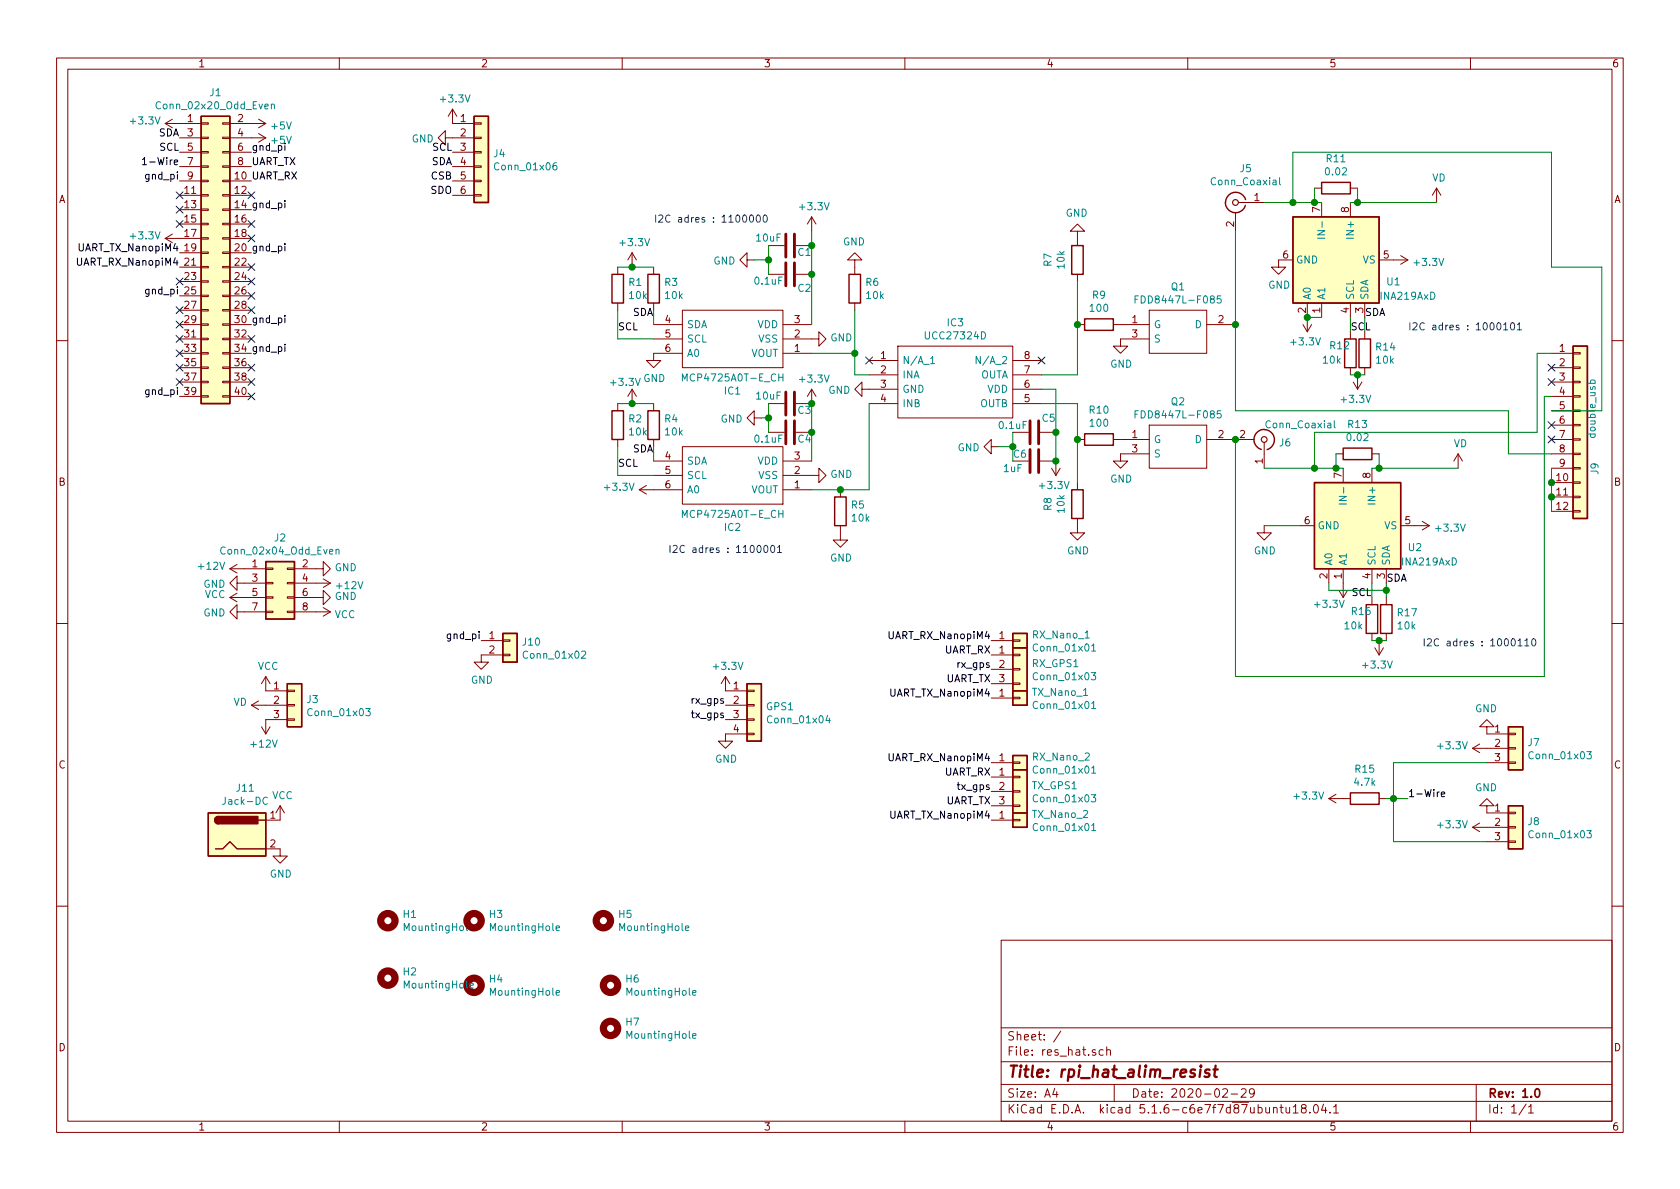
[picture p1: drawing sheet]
EESchema Schematic File Version 4
EELAYER 30 0
EELAYER END
$Descr A4 11693 8268
encoding utf-8
Sheet 1 1
Title "rpi_hat_alim_resist"
Date "2020-02-29"
Rev "1.0"
Comp ""
Comment1 ""
Comment2 ""
Comment3 ""
Comment4 ""
$EndDescr
$Comp
L Connector_Generic:Conn_01x06 J4
U 1 1
P 3350 1050
F 0 "J4" H 3430 1042 50  0000 L CNN
F 1 "Conn_01x06" H 3430 951 50  0000 L CNN
F 2 "Connector_PinHeader_2.54mm:PinHeader_1x06_P2.54mm_Vertical" H 3350 1050 50  0001 C CNN
F 3 "~" H 3350 1050 50  0001 C CNN
	1    3350 1050
	1    0    0    -1  
$EndComp
$Comp
L MCP4725A0T-E_CH:MCP4725A0T-E_CH IC1
U 1 1
P 5650 2450
F 0 "IC1" H 6200 2715 50  0000 C CNN
F 1 "MCP4725A0T-E_CH" H 6200 2624 50  0000 C CNN
F 2 "mcp4725:SOT95P270X145-6N" H 6600 2550 50  0001 L CNN
F 3 "https://componentsearchengine.com/Datasheets/1/MCP4725A0T-E_CH.pdf" H 6600 2450 50  0001 L CNN
F 4 "D/A Converter 12-Bit EEPROM I2C SOT23-6" H 6600 2350 50  0001 L CNN "Description"
F 5 "1.45" H 6600 2250 50  0001 L CNN "Height"
F 6 "579-MCP4725A0TECH" H 6600 2150 50  0001 L CNN "Mouser Part Number"
F 7 "https://www.mouser.com/Search/Refine.aspx?Keyword=579-MCP4725A0TECH" H 6600 2050 50  0001 L CNN "Mouser Price/Stock"
F 8 "Microchip" H 6600 1950 50  0001 L CNN "Manufacturer_Name"
F 9 "MCP4725A0T-E/CH" H 6600 1850 50  0001 L CNN "Manufacturer_Part_Number"
	1    5650 2450
	-1   0    0    1   
$EndComp
$Comp
L MCP4725A0T-E_CH:MCP4725A0T-E_CH IC2
U 1 1
P 5650 3400
F 0 "IC2" H 6200 3665 50  0000 C CNN
F 1 "MCP4725A0T-E_CH" H 6200 3574 50  0000 C CNN
F 2 "mcp4725:SOT95P270X145-6N" H 6600 3500 50  0001 L CNN
F 3 "https://componentsearchengine.com/Datasheets/1/MCP4725A0T-E_CH.pdf" H 6600 3400 50  0001 L CNN
F 4 "D/A Converter 12-Bit EEPROM I2C SOT23-6" H 6600 3300 50  0001 L CNN "Description"
F 5 "1.45" H 6600 3200 50  0001 L CNN "Height"
F 6 "579-MCP4725A0TECH" H 6600 3100 50  0001 L CNN "Mouser Part Number"
F 7 "https://www.mouser.com/Search/Refine.aspx?Keyword=579-MCP4725A0TECH" H 6600 3000 50  0001 L CNN "Mouser Price/Stock"
F 8 "Microchip" H 6600 2900 50  0001 L CNN "Manufacturer_Name"
F 9 "MCP4725A0T-E/CH" H 6600 2800 50  0001 L CNN "Manufacturer_Part_Number"
	1    5650 3400
	-1   0    0    1   
$EndComp
$Comp
L UCC27324D:UCC27324D IC3
U 1 1
P 6050 2500
F 0 "IC3" H 6650 2765 50  0000 C CNN
F 1 "UCC27324D" H 6650 2674 50  0000 C CNN
F 2 "UCC27324D:SOIC127P600X175-8N" H 7100 2600 50  0001 L CNN
F 3 "http://www.ti.com/lit/gpn/ucc27324" H 7100 2500 50  0001 L CNN
F 4 "Texas Instruments UCC27324D, Dual MOSFET Power Driver 4.5A, 4.5  15 V, Non-Inverting, 8-Pin SOIC" H 7100 2400 50  0001 L CNN "Description"
F 5 "1.75" H 7100 2300 50  0001 L CNN "Height"
F 6 "595-UCC27324D" H 7100 2200 50  0001 L CNN "Mouser Part Number"
F 7 "https://www.mouser.com/Search/Refine.aspx?Keyword=595-UCC27324D" H 7100 2100 50  0001 L CNN "Mouser Price/Stock"
F 8 "Texas Instruments" H 7100 2000 50  0001 L CNN "Manufacturer_Name"
F 9 "UCC27324D" H 7100 1900 50  0001 L CNN "Manufacturer_Part_Number"
	1    6050 2500
	1    0    0    -1  
$EndComp
$Comp
L FDD8447L-F085:FDD8447L-F085 Q1
U 1 1
P 7800 2250
F 0 "Q1" H 8200 2515 50  0000 C CNN
F 1 "FDD8447L-F085" H 8200 2424 50  0000 C CNN
F 2 "FDD8447L:FDD8447LF085" H 8450 2350 50  0001 L CNN
F 3 "https://componentsearchengine.com/Datasheets/1/FDD8447L-F085.pdf" H 8450 2250 50  0001 L CNN
F 4 "MOSFET 40V 50A N-Channel PowerTrench" H 8450 2150 50  0001 L CNN "Description"
F 5 "2.39" H 8450 2050 50  0001 L CNN "Height"
F 6 "512-FDD8447L_F085" H 8450 1950 50  0001 L CNN "Mouser Part Number"
F 7 "https://www.mouser.com/Search/Refine.aspx?Keyword=512-FDD8447L_F085" H 8450 1850 50  0001 L CNN "Mouser Price/Stock"
F 8 "ON Semiconductor" H 8450 1750 50  0001 L CNN "Manufacturer_Name"
F 9 "FDD8447L-F085" H 8450 1650 50  0001 L CNN "Manufacturer_Part_Number"
	1    7800 2250
	1    0    0    -1  
$EndComp
$Comp
L FDD8447L-F085:FDD8447L-F085 Q2
U 1 1
P 7800 3050
F 0 "Q2" H 8200 3315 50  0000 C CNN
F 1 "FDD8447L-F085" H 8200 3224 50  0000 C CNN
F 2 "FDD8447L:FDD8447LF085" H 8450 3150 50  0001 L CNN
F 3 "https://componentsearchengine.com/Datasheets/1/FDD8447L-F085.pdf" H 8450 3050 50  0001 L CNN
F 4 "MOSFET 40V 50A N-Channel PowerTrench" H 8450 2950 50  0001 L CNN "Description"
F 5 "2.39" H 8450 2850 50  0001 L CNN "Height"
F 6 "512-FDD8447L_F085" H 8450 2750 50  0001 L CNN "Mouser Part Number"
F 7 "https://www.mouser.com/Search/Refine.aspx?Keyword=512-FDD8447L_F085" H 8450 2650 50  0001 L CNN "Mouser Price/Stock"
F 8 "ON Semiconductor" H 8450 2550 50  0001 L CNN "Manufacturer_Name"
F 9 "FDD8447L-F085" H 8450 2450 50  0001 L CNN "Manufacturer_Part_Number"
	1    7800 3050
	1    0    0    -1  
$EndComp
$Comp
L Connector:Conn_Coaxial J5
U 1 1
P 8600 1400
F 0 "J5" H 8528 1638 50  0000 C CNN
F 1 "Conn_Coaxial" H 8528 1547 50  0000 C CNN
F 2 "rca:KLPX0848A2O" H 8600 1400 50  0001 C CNN
F 3 " ~" H 8600 1400 50  0001 C CNN
	1    8600 1400
	-1   0    0    -1  
$EndComp
$Comp
L Connector:Conn_Coaxial J6
U 1 1
P 8800 3050
F 0 "J6" V 8774 3150 50  0000 L CNN
F 1 "Conn_Coaxial" V 8900 3050 50  0000 L CNN
F 2 "rca:KLPX0848A2O" H 8800 3050 50  0001 C CNN
F 3 " ~" H 8800 3050 50  0001 C CNN
	1    8800 3050
	0    1    -1   0   
$EndComp
$Comp
L power:+3.3V #PWR0101
U 1 1
P 1250 850
F 0 "#PWR0101" H 1250 700 50  0001 C CNN
F 1 "+3.3V" V 1265 978 50  0000 L CNN
F 2 "" H 1250 850 50  0001 C CNN
F 3 "" H 1250 850 50  0001 C CNN
	1    1250 850 
	0    -1   -1   0   
$EndComp
$Comp
L power:+5V #PWR0102
U 1 1
P 1750 850
F 0 "#PWR0102" H 1750 700 50  0001 C CNN
F 1 "+5V" V 1765 978 50  0000 L CNN
F 2 "" H 1750 850 50  0001 C CNN
F 3 "" H 1750 850 50  0001 C CNN
	1    1750 850 
	0    1    1    0   
$EndComp
$Comp
L power:+5V #PWR0103
U 1 1
P 1750 950
F 0 "#PWR0103" H 1750 800 50  0001 C CNN
F 1 "+5V" V 1765 1078 50  0000 L CNN
F 2 "" H 1750 950 50  0001 C CNN
F 3 "" H 1750 950 50  0001 C CNN
	1    1750 950 
	0    1    1    0   
$EndComp
Text Label 1750 1150 0    50   ~ 0
UART_TX
Text Label 1750 1250 0    50   ~ 0
UART_RX
Text Label 1250 950  2    50   ~ 0
SDA
Text Label 1250 1050 2    50   ~ 0
SCL
$Comp
L power:+3.3V #PWR0111
U 1 1
P 1250 1650
F 0 "#PWR0111" H 1250 1500 50  0001 C CNN
F 1 "+3.3V" V 1265 1778 50  0000 L CNN
F 2 "" H 1250 1650 50  0001 C CNN
F 3 "" H 1250 1650 50  0001 C CNN
	1    1250 1650
	0    -1   -1   0   
$EndComp
$Comp
L power:+3.3V #PWR0112
U 1 1
P 3150 850
F 0 "#PWR0112" H 3150 700 50  0001 C CNN
F 1 "+3.3V" H 3165 1023 50  0000 C CNN
F 2 "" H 3150 850 50  0001 C CNN
F 3 "" H 3150 850 50  0001 C CNN
	1    3150 850 
	1    0    0    -1  
$EndComp
$Comp
L power:GND #PWR0113
U 1 1
P 3150 950
F 0 "#PWR0113" H 3150 700 50  0001 C CNN
F 1 "GND" V 3155 822 50  0000 R CNN
F 2 "" H 3150 950 50  0001 C CNN
F 3 "" H 3150 950 50  0001 C CNN
	1    3150 950 
	0    1    1    0   
$EndComp
Text Label 3150 1050 2    50   ~ 0
SCL
Text Label 3150 1150 2    50   ~ 0
SDA
Text Label 3150 1250 2    50   ~ 0
CSB
Text Label 3150 1350 2    50   ~ 0
SDO
$Comp
L power:+12V #PWR0114
U 1 1
P 1700 3950
F 0 "#PWR0114" H 1700 3800 50  0001 C CNN
F 1 "+12V" V 1715 4078 50  0000 L CNN
F 2 "" H 1700 3950 50  0001 C CNN
F 3 "" H 1700 3950 50  0001 C CNN
	1    1700 3950
	0    -1   -1   0   
$EndComp
$Comp
L power:+12V #PWR0115
U 1 1
P 2200 4050
F 0 "#PWR0115" H 2200 3900 50  0001 C CNN
F 1 "+12V" V 2215 4178 50  0000 L CNN
F 2 "" H 2200 4050 50  0001 C CNN
F 3 "" H 2200 4050 50  0001 C CNN
	1    2200 4050
	0    1    1    0   
$EndComp
$Comp
L power:GND #PWR0116
U 1 1
P 2200 3950
F 0 "#PWR0116" H 2200 3700 50  0001 C CNN
F 1 "GND" V 2205 3822 50  0000 R CNN
F 2 "" H 2200 3950 50  0001 C CNN
F 3 "" H 2200 3950 50  0001 C CNN
	1    2200 3950
	0    -1   -1   0   
$EndComp
$Comp
L power:GND #PWR0117
U 1 1
P 1700 4050
F 0 "#PWR0117" H 1700 3800 50  0001 C CNN
F 1 "GND" V 1705 3922 50  0000 R CNN
F 2 "" H 1700 4050 50  0001 C CNN
F 3 "" H 1700 4050 50  0001 C CNN
	1    1700 4050
	0    1    1    0   
$EndComp
$Comp
L Connector_Generic:Conn_02x20_Odd_Even J1
U 1 1
P 1450 1750
F 0 "J1" H 1500 2867 50  0000 C CNN
F 1 "Conn_02x20_Odd_Even" H 1500 2776 50  0000 C CNN
F 2 "Connector_PinHeader_2.54mm:PinHeader_2x20_P2.54mm_Vertical" H 1450 1750 50  0001 C CNN
F 3 "~" H 1450 1750 50  0001 C CNN
	1    1450 1750
	1    0    0    -1  
$EndComp
$Comp
L Analog_ADC:INA219AxD U2
U 1 1
P 9450 3650
F 0 "U2" V 9600 4050 50  0000 C CNN
F 1 "INA219AxD" V 9700 4150 50  0000 C CNN
F 2 "Package_SO:SOIC-8_3.9x4.9mm_P1.27mm" H 10250 3300 50  0001 C CNN
F 3 "http://www.ti.com/lit/ds/symlink/ina219.pdf" H 9800 3550 50  0001 C CNN
	1    9450 3650
	0    1    1    0   
$EndComp
Wire Wire Line
	9550 3250 9600 3250
Wire Wire Line
	8800 3250 9150 3250
$Comp
L power:+3.3V #PWR0119
U 1 1
P 9850 3650
F 0 "#PWR0119" H 9850 3500 50  0001 C CNN
F 1 "+3.3V" V 9865 3778 50  0000 L CNN
F 2 "" H 9850 3650 50  0001 C CNN
F 3 "" H 9850 3650 50  0001 C CNN
	1    9850 3650
	0    1    1    0   
$EndComp
$Comp
L Device:R R13
U 1 1
P 9450 3150
F 0 "R13" V 9243 3150 50  0000 C CNN
F 1 "0.02" V 9334 3150 50  0000 C CNN
F 2 "Resistor_SMD:R_2010_5025Metric" V 9380 3150 50  0001 C CNN
F 3 "~" H 9450 3150 50  0001 C CNN
	1    9450 3150
	0    1    1    0   
$EndComp
$Comp
L Device:R R17
U 1 1
P 9650 4300
F 0 "R17" H 9720 4346 50  0000 L CNN
F 1 "10k" H 9720 4255 50  0000 L CNN
F 2 "Resistor_SMD:R_0805_2012Metric" V 9580 4300 50  0001 C CNN
F 3 "~" H 9650 4300 50  0001 C CNN
	1    9650 4300
	1    0    0    -1  
$EndComp
$Comp
L Device:R R16
U 1 1
P 9550 4300
F 0 "R16" H 9700 4250 50  0000 R CNN
F 1 "10k" H 9750 4350 50  0000 R CNN
F 2 "Resistor_SMD:R_0805_2012Metric" V 9480 4300 50  0001 C CNN
F 3 "~" H 9550 4300 50  0001 C CNN
	1    9550 4300
	-1   0    0    1   
$EndComp
Wire Wire Line
	9550 4050 9550 4150
Wire Wire Line
	9650 4050 9650 4100
Wire Wire Line
	9550 4450 9600 4450
$Comp
L power:+3.3V #PWR0120
U 1 1
P 9600 4450
F 0 "#PWR0120" H 9600 4300 50  0001 C CNN
F 1 "+3.3V" H 9615 4623 50  0000 C CNN
F 2 "" H 9600 4450 50  0001 C CNN
F 3 "" H 9600 4450 50  0001 C CNN
	1    9600 4450
	-1   0    0    1   
$EndComp
Connection ~ 9600 4450
Wire Wire Line
	9600 4450 9650 4450
Wire Wire Line
	9050 3650 8800 3650
Wire Wire Line
	9300 3150 9300 3250
Connection ~ 9300 3250
Wire Wire Line
	9300 3250 9350 3250
Wire Wire Line
	9600 3150 9600 3250
Connection ~ 9600 3250
$Comp
L power:+3.3V #PWR0121
U 1 1
P 9350 4050
F 0 "#PWR0121" H 9350 3900 50  0001 C CNN
F 1 "+3.3V" H 9450 4200 50  0000 C CNN
F 2 "" H 9350 4050 50  0001 C CNN
F 3 "" H 9350 4050 50  0001 C CNN
	1    9350 4050
	-1   0    0    1   
$EndComp
Text Notes 9900 4500 0    50   ~ 0
I2C adres : 1000110
Connection ~ 9650 4100
Wire Wire Line
	9650 4100 9650 4150
Text Label 9650 4050 0    50   ~ 0
SDA
Text Label 9550 4150 2    50   ~ 0
SCL
$Comp
L Analog_ADC:INA219AxD U1
U 1 1
P 9300 1800
F 0 "U1" V 9450 2200 50  0000 C CNN
F 1 "INA219AxD" V 9550 2300 50  0000 C CNN
F 2 "Package_SO:SOIC-8_3.9x4.9mm_P1.27mm" H 10100 1450 50  0001 C CNN
F 3 "http://www.ti.com/lit/ds/symlink/ina219.pdf" H 9650 1700 50  0001 C CNN
	1    9300 1800
	0    1    1    0   
$EndComp
Wire Wire Line
	9400 1400 9450 1400
Wire Wire Line
	8800 1400 9000 1400
$Comp
L power:+3.3V #PWR0122
U 1 1
P 9700 1800
F 0 "#PWR0122" H 9700 1650 50  0001 C CNN
F 1 "+3.3V" V 9715 1928 50  0000 L CNN
F 2 "" H 9700 1800 50  0001 C CNN
F 3 "" H 9700 1800 50  0001 C CNN
	1    9700 1800
	0    1    1    0   
$EndComp
$Comp
L Device:R R11
U 1 1
P 9300 1300
F 0 "R11" V 9093 1300 50  0000 C CNN
F 1 "0.02" V 9184 1300 50  0000 C CNN
F 2 "Resistor_SMD:R_2010_5025Metric" V 9230 1300 50  0001 C CNN
F 3 "~" H 9300 1300 50  0001 C CNN
	1    9300 1300
	0    1    1    0   
$EndComp
$Comp
L Device:R R14
U 1 1
P 9500 2450
F 0 "R14" H 9570 2496 50  0000 L CNN
F 1 "10k" H 9570 2405 50  0000 L CNN
F 2 "Resistor_SMD:R_0805_2012Metric" V 9430 2450 50  0001 C CNN
F 3 "~" H 9500 2450 50  0001 C CNN
	1    9500 2450
	1    0    0    -1  
$EndComp
$Comp
L Device:R R12
U 1 1
P 9400 2450
F 0 "R12" H 9550 2400 50  0000 R CNN
F 1 "10k" H 9600 2500 50  0000 R CNN
F 2 "Resistor_SMD:R_0805_2012Metric" V 9330 2450 50  0001 C CNN
F 3 "~" H 9400 2450 50  0001 C CNN
	1    9400 2450
	-1   0    0    1   
$EndComp
Wire Wire Line
	9400 2200 9400 2300
Wire Wire Line
	9400 2600 9450 2600
$Comp
L power:+3.3V #PWR0123
U 1 1
P 9450 2600
F 0 "#PWR0123" H 9450 2450 50  0001 C CNN
F 1 "+3.3V" H 9465 2773 50  0000 C CNN
F 2 "" H 9450 2600 50  0001 C CNN
F 3 "" H 9450 2600 50  0001 C CNN
	1    9450 2600
	-1   0    0    1   
$EndComp
Connection ~ 9450 2600
Wire Wire Line
	9450 2600 9500 2600
Wire Wire Line
	9150 1300 9150 1400
Connection ~ 9150 1400
Wire Wire Line
	9150 1400 9200 1400
Wire Wire Line
	9450 1300 9450 1400
Connection ~ 9450 1400
$Comp
L power:+3.3V #PWR0124
U 1 1
P 9100 2200
F 0 "#PWR0124" H 9100 2050 50  0001 C CNN
F 1 "+3.3V" H 9115 2373 50  0000 C CNN
F 2 "" H 9100 2200 50  0001 C CNN
F 3 "" H 9100 2200 50  0001 C CNN
	1    9100 2200
	-1   0    0    1   
$EndComp
Text Notes 9800 2300 0    50   ~ 0
I2C adres : 1000101
Text Label 9500 2200 0    50   ~ 0
SDA
Text Label 9400 2300 0    50   ~ 0
SCL
$Comp
L Device:R R9
U 1 1
P 7650 2250
F 0 "R9" V 7443 2250 50  0000 C CNN
F 1 "100" V 7534 2250 50  0000 C CNN
F 2 "Resistor_SMD:R_0805_2012Metric" V 7580 2250 50  0001 C CNN
F 3 "~" H 7650 2250 50  0001 C CNN
	1    7650 2250
	0    1    1    0   
$EndComp
$Comp
L Device:R R10
U 1 1
P 7650 3050
F 0 "R10" V 7443 3050 50  0000 C CNN
F 1 "100" V 7534 3050 50  0000 C CNN
F 2 "Resistor_SMD:R_0805_2012Metric" V 7580 3050 50  0001 C CNN
F 3 "~" H 7650 3050 50  0001 C CNN
	1    7650 3050
	0    1    1    0   
$EndComp
$Comp
L Device:R R7
U 1 1
P 7500 1800
F 0 "R7" V 7293 1800 50  0000 C CNN
F 1 "10k" V 7384 1800 50  0000 C CNN
F 2 "Resistor_SMD:R_0805_2012Metric" V 7430 1800 50  0001 C CNN
F 3 "~" H 7500 1800 50  0001 C CNN
	1    7500 1800
	1    0    0    -1  
$EndComp
$Comp
L Device:R R8
U 1 1
P 7500 3500
F 0 "R8" V 7293 3500 50  0000 C CNN
F 1 "10k" V 7384 3500 50  0000 C CNN
F 2 "Resistor_SMD:R_0805_2012Metric" V 7430 3500 50  0001 C CNN
F 3 "~" H 7500 3500 50  0001 C CNN
	1    7500 3500
	1    0    0    -1  
$EndComp
$Comp
L Device:R R6
U 1 1
P 5950 2000
F 0 "R6" H 6020 2046 50  0000 L CNN
F 1 "10k" H 6020 1955 50  0000 L CNN
F 2 "Resistor_SMD:R_0805_2012Metric" V 5880 2000 50  0001 C CNN
F 3 "~" H 5950 2000 50  0001 C CNN
	1    5950 2000
	1    0    0    -1  
$EndComp
$Comp
L Device:R R5
U 1 1
P 5850 3550
F 0 "R5" H 5920 3596 50  0000 L CNN
F 1 "10k" H 5920 3505 50  0000 L CNN
F 2 "Resistor_SMD:R_0805_2012Metric" V 5780 3550 50  0001 C CNN
F 3 "~" H 5850 3550 50  0001 C CNN
	1    5850 3550
	1    0    0    -1  
$EndComp
Wire Wire Line
	5650 3400 5850 3400
Wire Wire Line
	6050 3400 5850 3400
Connection ~ 5850 3400
Wire Wire Line
	6050 2600 5950 2600
Wire Wire Line
	5950 2600 5950 2450
Wire Wire Line
	5950 2450 5650 2450
Wire Wire Line
	5950 2450 5950 2150
Connection ~ 5950 2450
$Comp
L power:GND #PWR0125
U 1 1
P 5850 3700
F 0 "#PWR0125" H 5850 3450 50  0001 C CNN
F 1 "GND" H 5855 3527 50  0000 C CNN
F 2 "" H 5850 3700 50  0001 C CNN
F 3 "" H 5850 3700 50  0001 C CNN
	1    5850 3700
	1    0    0    -1  
$EndComp
$Comp
L power:GND #PWR0126
U 1 1
P 5950 1850
F 0 "#PWR0126" H 5950 1600 50  0001 C CNN
F 1 "GND" H 5955 1677 50  0000 C CNN
F 2 "" H 5950 1850 50  0001 C CNN
F 3 "" H 5950 1850 50  0001 C CNN
	1    5950 1850
	-1   0    0    1   
$EndComp
$Comp
L power:GND #PWR0127
U 1 1
P 7500 3650
F 0 "#PWR0127" H 7500 3400 50  0001 C CNN
F 1 "GND" H 7505 3477 50  0000 C CNN
F 2 "" H 7500 3650 50  0001 C CNN
F 3 "" H 7500 3650 50  0001 C CNN
	1    7500 3650
	1    0    0    -1  
$EndComp
$Comp
L power:GND #PWR0128
U 1 1
P 7500 1650
F 0 "#PWR0128" H 7500 1400 50  0001 C CNN
F 1 "GND" H 7505 1477 50  0000 C CNN
F 2 "" H 7500 1650 50  0001 C CNN
F 3 "" H 7500 1650 50  0001 C CNN
	1    7500 1650
	-1   0    0    1   
$EndComp
Wire Wire Line
	7250 2600 7500 2600
Wire Wire Line
	7500 2600 7500 2250
Wire Wire Line
	7500 1950 7500 2250
Connection ~ 7500 2250
Wire Wire Line
	7250 2800 7500 2800
Wire Wire Line
	7500 2800 7500 3050
Wire Wire Line
	7500 3350 7500 3050
Connection ~ 7500 3050
$Comp
L power:GND #PWR0129
U 1 1
P 6050 2700
F 0 "#PWR0129" H 6050 2450 50  0001 C CNN
F 1 "GND" V 6055 2572 50  0000 R CNN
F 2 "" H 6050 2700 50  0001 C CNN
F 3 "" H 6050 2700 50  0001 C CNN
	1    6050 2700
	0    1    1    0   
$EndComp
$Comp
L Device:R R3
U 1 1
P 4550 2000
F 0 "R3" H 4620 2046 50  0000 L CNN
F 1 "10k" H 4620 1955 50  0000 L CNN
F 2 "Resistor_SMD:R_0805_2012Metric" V 4480 2000 50  0001 C CNN
F 3 "~" H 4550 2000 50  0001 C CNN
	1    4550 2000
	1    0    0    -1  
$EndComp
$Comp
L Device:R R1
U 1 1
P 4300 2000
F 0 "R1" H 4370 2046 50  0000 L CNN
F 1 "10k" H 4370 1955 50  0000 L CNN
F 2 "Resistor_SMD:R_0805_2012Metric" V 4230 2000 50  0001 C CNN
F 3 "~" H 4300 2000 50  0001 C CNN
	1    4300 2000
	1    0    0    -1  
$EndComp
Wire Wire Line
	4550 2250 4550 2150
Wire Wire Line
	4550 2350 4300 2350
Wire Wire Line
	4300 2350 4300 2150
Text Label 4300 2300 0    50   ~ 0
SCL
Text Label 4550 2200 2    50   ~ 0
SDA
$Comp
L power:+3.3V #PWR0130
U 1 1
P 4400 1850
F 0 "#PWR0130" H 4400 1700 50  0001 C CNN
F 1 "+3.3V" H 4415 2023 50  0000 C CNN
F 2 "" H 4400 1850 50  0001 C CNN
F 3 "" H 4400 1850 50  0001 C CNN
	1    4400 1850
	1    0    0    -1  
$EndComp
$Comp
L Device:R R4
U 1 1
P 4550 2950
F 0 "R4" H 4620 2996 50  0000 L CNN
F 1 "10k" H 4620 2905 50  0000 L CNN
F 2 "Resistor_SMD:R_0805_2012Metric" V 4480 2950 50  0001 C CNN
F 3 "~" H 4550 2950 50  0001 C CNN
	1    4550 2950
	1    0    0    -1  
$EndComp
$Comp
L Device:R R2
U 1 1
P 4300 2950
F 0 "R2" H 4370 2996 50  0000 L CNN
F 1 "10k" H 4370 2905 50  0000 L CNN
F 2 "Resistor_SMD:R_0805_2012Metric" V 4230 2950 50  0001 C CNN
F 3 "~" H 4300 2950 50  0001 C CNN
	1    4300 2950
	1    0    0    -1  
$EndComp
Wire Wire Line
	4550 3200 4550 3100
Wire Wire Line
	4300 3300 4300 3100
Text Label 4550 3150 2    50   ~ 0
SDA
$Comp
L power:+3.3V #PWR0131
U 1 1
P 4400 2800
F 0 "#PWR0131" H 4400 2650 50  0001 C CNN
F 1 "+3.3V" H 4350 2950 50  0000 C CNN
F 2 "" H 4400 2800 50  0001 C CNN
F 3 "" H 4400 2800 50  0001 C CNN
	1    4400 2800
	1    0    0    -1  
$EndComp
Wire Wire Line
	6050 2800 6050 3400
Wire Wire Line
	4550 3300 4300 3300
Text Label 4300 3250 0    50   ~ 0
SCL
Wire Wire Line
	4300 2800 4400 2800
Connection ~ 4400 2800
Wire Wire Line
	4400 2800 4550 2800
Wire Wire Line
	4300 1850 4400 1850
Connection ~ 4400 1850
Wire Wire Line
	4400 1850 4550 1850
$Comp
L Device:C C5
U 1 1
P 7200 3000
F 0 "C5" V 7100 3100 50  0000 C CNN
F 1 "0.1uF" V 7150 2850 50  0000 C CNN
F 2 "Capacitor_SMD:C_0805_2012Metric" H 7238 2850 50  0001 C CNN
F 3 "~" H 7200 3000 50  0001 C CNN
	1    7200 3000
	0    1    1    0   
$EndComp
$Comp
L Device:C C6
U 1 1
P 7200 3200
F 0 "C6" V 7150 3100 50  0000 C CNN
F 1 "1uF" V 7250 3050 50  0000 C CNN
F 2 "Capacitor_SMD:C_0805_2012Metric" H 7238 3050 50  0001 C CNN
F 3 "~" H 7200 3200 50  0001 C CNN
	1    7200 3200
	0    1    1    0   
$EndComp
Wire Wire Line
	7250 2700 7350 2700
Wire Wire Line
	7350 2700 7350 3000
Connection ~ 7350 3000
Wire Wire Line
	7350 3000 7350 3200
$Comp
L power:GND #PWR0132
U 1 1
P 6950 3100
F 0 "#PWR0132" H 6950 2850 50  0001 C CNN
F 1 "GND" V 6955 2972 50  0000 R CNN
F 2 "" H 6950 3100 50  0001 C CNN
F 3 "" H 6950 3100 50  0001 C CNN
	1    6950 3100
	0    1    1    0   
$EndComp
Wire Wire Line
	7050 3000 7050 3100
Wire Wire Line
	7050 3100 6950 3100
Wire Wire Line
	7050 3200 7050 3100
Connection ~ 7050 3100
$Comp
L power:+3.3V #PWR0133
U 1 1
P 7350 3200
F 0 "#PWR0133" H 7350 3050 50  0001 C CNN
F 1 "+3.3V" H 7365 3373 50  0000 C CNN
F 2 "" H 7350 3200 50  0001 C CNN
F 3 "" H 7350 3200 50  0001 C CNN
	1    7350 3200
	-1   0    0    1   
$EndComp
Connection ~ 7350 3200
$Comp
L power:GND #PWR0134
U 1 1
P 7800 3150
F 0 "#PWR0134" H 7800 2900 50  0001 C CNN
F 1 "GND" H 7805 2977 50  0000 C CNN
F 2 "" H 7800 3150 50  0001 C CNN
F 3 "" H 7800 3150 50  0001 C CNN
	1    7800 3150
	1    0    0    -1  
$EndComp
$Comp
L power:GND #PWR0135
U 1 1
P 7800 2350
F 0 "#PWR0135" H 7800 2100 50  0001 C CNN
F 1 "GND" H 7805 2177 50  0000 C CNN
F 2 "" H 7800 2350 50  0001 C CNN
F 3 "" H 7800 2350 50  0001 C CNN
	1    7800 2350
	1    0    0    -1  
$EndComp
$Comp
L power:GND #PWR0136
U 1 1
P 8900 1800
F 0 "#PWR0136" H 8900 1550 50  0001 C CNN
F 1 "GND" H 8905 1627 50  0000 C CNN
F 2 "" H 8900 1800 50  0001 C CNN
F 3 "" H 8900 1800 50  0001 C CNN
	1    8900 1800
	1    0    0    -1  
$EndComp
Wire Wire Line
	8600 2250 8600 1600
NoConn ~ 7250 2500
NoConn ~ 6050 2500
$Comp
L power:GND #PWR0137
U 1 1
P 8800 3650
F 0 "#PWR0137" H 8800 3400 50  0001 C CNN
F 1 "GND" H 8805 3477 50  0000 C CNN
F 2 "" H 8800 3650 50  0001 C CNN
F 3 "" H 8800 3650 50  0001 C CNN
	1    8800 3650
	1    0    0    -1  
$EndComp
Wire Wire Line
	8600 3050 8600 4700
Connection ~ 8600 3050
Wire Wire Line
	8600 2250 8600 2850
Connection ~ 8600 2250
Wire Wire Line
	9500 2200 9500 2300
Wire Wire Line
	9200 2200 9100 2200
Connection ~ 9100 2200
Wire Wire Line
	9250 4050 9250 4100
Wire Wire Line
	9250 4100 9650 4100
$Comp
L power:GND #PWR0138
U 1 1
P 5650 2350
F 0 "#PWR0138" H 5650 2100 50  0001 C CNN
F 1 "GND" V 5655 2222 50  0000 R CNN
F 2 "" H 5650 2350 50  0001 C CNN
F 3 "" H 5650 2350 50  0001 C CNN
	1    5650 2350
	0    -1   -1   0   
$EndComp
$Comp
L power:GND #PWR0139
U 1 1
P 5650 3300
F 0 "#PWR0139" H 5650 3050 50  0001 C CNN
F 1 "GND" V 5655 3172 50  0000 R CNN
F 2 "" H 5650 3300 50  0001 C CNN
F 3 "" H 5650 3300 50  0001 C CNN
	1    5650 3300
	0    -1   -1   0   
$EndComp
$Comp
L power:+3.3V #PWR0140
U 1 1
P 5650 1600
F 0 "#PWR0140" H 5650 1450 50  0001 C CNN
F 1 "+3.3V" H 5665 1773 50  0000 C CNN
F 2 "" H 5650 1600 50  0001 C CNN
F 3 "" H 5650 1600 50  0001 C CNN
	1    5650 1600
	1    0    0    -1  
$EndComp
$Comp
L Device:C C2
U 1 1
P 5500 1900
F 0 "C2" V 5400 1800 50  0000 C CNN
F 1 "0.1uF" V 5450 2050 50  0000 C CNN
F 2 "Capacitor_SMD:C_0805_2012Metric" H 5538 1750 50  0001 C CNN
F 3 "~" H 5500 1900 50  0001 C CNN
	1    5500 1900
	0    -1   -1   0   
$EndComp
$Comp
L Device:C C1
U 1 1
P 5500 1700
F 0 "C1" V 5450 1600 50  0000 C CNN
F 1 "10uF" V 5550 1850 50  0000 C CNN
F 2 "Capacitor_SMD:C_0805_2012Metric" H 5538 1550 50  0001 C CNN
F 3 "~" H 5500 1700 50  0001 C CNN
	1    5500 1700
	0    -1   -1   0   
$EndComp
Wire Wire Line
	5650 2250 5650 1900
Connection ~ 5650 1700
Wire Wire Line
	5650 1700 5650 1600
Connection ~ 5650 1900
Wire Wire Line
	5650 1900 5650 1700
$Comp
L power:+3.3V #PWR0141
U 1 1
P 5650 2800
F 0 "#PWR0141" H 5650 2650 50  0001 C CNN
F 1 "+3.3V" H 5665 2973 50  0000 C CNN
F 2 "" H 5650 2800 50  0001 C CNN
F 3 "" H 5650 2800 50  0001 C CNN
	1    5650 2800
	1    0    0    -1  
$EndComp
$Comp
L Device:C C4
U 1 1
P 5500 3000
F 0 "C4" V 5450 2900 50  0000 C CNN
F 1 "0.1uF" V 5450 3150 50  0000 C CNN
F 2 "Capacitor_SMD:C_0805_2012Metric" H 5538 2850 50  0001 C CNN
F 3 "~" H 5500 3000 50  0001 C CNN
	1    5500 3000
	0    -1   -1   0   
$EndComp
$Comp
L Device:C C3
U 1 1
P 5500 2800
F 0 "C3" V 5450 2700 50  0000 C CNN
F 1 "10uF" V 5550 2950 50  0000 C CNN
F 2 "Capacitor_SMD:C_0805_2012Metric" H 5538 2650 50  0001 C CNN
F 3 "~" H 5500 2800 50  0001 C CNN
	1    5500 2800
	0    -1   -1   0   
$EndComp
Connection ~ 5650 2800
Wire Wire Line
	5650 3000 5650 2800
$Comp
L power:GND #PWR0142
U 1 1
P 5300 2900
F 0 "#PWR0142" H 5300 2650 50  0001 C CNN
F 1 "GND" V 5305 2772 50  0000 R CNN
F 2 "" H 5300 2900 50  0001 C CNN
F 3 "" H 5300 2900 50  0001 C CNN
	1    5300 2900
	0    1    1    0   
$EndComp
Wire Wire Line
	5350 2800 5350 2900
Wire Wire Line
	5350 2900 5300 2900
Wire Wire Line
	5350 3000 5350 2900
Connection ~ 5350 2900
$Comp
L power:GND #PWR0143
U 1 1
P 5250 1800
F 0 "#PWR0143" H 5250 1550 50  0001 C CNN
F 1 "GND" V 5255 1672 50  0000 R CNN
F 2 "" H 5250 1800 50  0001 C CNN
F 3 "" H 5250 1800 50  0001 C CNN
	1    5250 1800
	0    1    1    0   
$EndComp
Wire Wire Line
	5250 1800 5350 1800
Wire Wire Line
	5350 1800 5350 1900
Wire Wire Line
	5350 1700 5350 1800
Connection ~ 5350 1800
Wire Wire Line
	5650 3000 5650 3200
Connection ~ 5650 3000
Text Notes 4650 3850 0    50   ~ 0
I2C adres : 1100001
Text Notes 4550 1550 0    50   ~ 0
I2C adres : 1100000
$Comp
L power:GND #PWR0144
U 1 1
P 4550 2450
F 0 "#PWR0144" H 4550 2200 50  0001 C CNN
F 1 "GND" H 4555 2277 50  0000 C CNN
F 2 "" H 4550 2450 50  0001 C CNN
F 3 "" H 4550 2450 50  0001 C CNN
	1    4550 2450
	1    0    0    -1  
$EndComp
$Comp
L power:+3.3V #PWR0145
U 1 1
P 4550 3400
F 0 "#PWR0145" H 4550 3250 50  0001 C CNN
F 1 "+3.3V" V 4565 3528 50  0000 L CNN
F 2 "" H 4550 3400 50  0001 C CNN
F 3 "" H 4550 3400 50  0001 C CNN
	1    4550 3400
	0    -1   -1   0   
$EndComp
$Comp
L Device:R R15
U 1 1
P 9500 5550
F 0 "R15" V 9293 5550 50  0000 C CNN
F 1 "4.7k" V 9384 5550 50  0000 C CNN
F 2 "Resistor_SMD:R_0805_2012Metric" V 9430 5550 50  0001 C CNN
F 3 "~" H 9500 5550 50  0001 C CNN
	1    9500 5550
	0    1    1    0   
$EndComp
$Comp
L Connector_Generic:Conn_01x03 J8
U 1 1
P 10550 5750
F 0 "J8" H 10630 5792 50  0000 L CNN
F 1 "Conn_01x03" H 10630 5701 50  0000 L CNN
F 2 "Connector_Molex:Molex_KK-254_AE-6410-03A_1x03_P2.54mm_Vertical" H 10550 5750 50  0001 C CNN
F 3 "~" H 10550 5750 50  0001 C CNN
	1    10550 5750
	1    0    0    -1  
$EndComp
Text Label 1250 1150 2    50   ~ 0
1-Wire
$Comp
L power:GND #PWR0146
U 1 1
P 10350 5100
F 0 "#PWR0146" H 10350 4850 50  0001 C CNN
F 1 "GND" H 10355 4927 50  0000 C CNN
F 2 "" H 10350 5100 50  0001 C CNN
F 3 "" H 10350 5100 50  0001 C CNN
	1    10350 5100
	-1   0    0    1   
$EndComp
$Comp
L power:GND #PWR0147
U 1 1
P 10350 5650
F 0 "#PWR0147" H 10350 5400 50  0001 C CNN
F 1 "GND" H 10355 5477 50  0000 C CNN
F 2 "" H 10350 5650 50  0001 C CNN
F 3 "" H 10350 5650 50  0001 C CNN
	1    10350 5650
	-1   0    0    1   
$EndComp
$Comp
L power:+3.3V #PWR0148
U 1 1
P 10350 5200
F 0 "#PWR0148" H 10350 5050 50  0001 C CNN
F 1 "+3.3V" V 10365 5328 50  0000 L CNN
F 2 "" H 10350 5200 50  0001 C CNN
F 3 "" H 10350 5200 50  0001 C CNN
	1    10350 5200
	0    -1   -1   0   
$EndComp
$Comp
L power:+3.3V #PWR0149
U 1 1
P 10350 5750
F 0 "#PWR0149" H 10350 5600 50  0001 C CNN
F 1 "+3.3V" V 10365 5878 50  0000 L CNN
F 2 "" H 10350 5750 50  0001 C CNN
F 3 "" H 10350 5750 50  0001 C CNN
	1    10350 5750
	0    -1   -1   0   
$EndComp
$Comp
L Connector_Generic:Conn_01x03 J7
U 1 1
P 10550 5200
F 0 "J7" H 10630 5242 50  0000 L CNN
F 1 "Conn_01x03" H 10630 5151 50  0000 L CNN
F 2 "Connector_Molex:Molex_KK-254_AE-6410-03A_1x03_P2.54mm_Vertical" H 10550 5200 50  0001 C CNN
F 3 "~" H 10550 5200 50  0001 C CNN
	1    10550 5200
	1    0    0    -1  
$EndComp
Wire Wire Line
	10350 5300 9700 5300
Wire Wire Line
	9700 5300 9700 5550
Wire Wire Line
	10350 5850 9700 5850
Wire Wire Line
	9700 5850 9700 5550
Connection ~ 9700 5550
Wire Wire Line
	9650 5550 9700 5550
Wire Wire Line
	9700 5550 9800 5550
Text Label 9800 5550 0    50   ~ 0
1-Wire
$Comp
L power:+3.3V #PWR0150
U 1 1
P 9350 5550
F 0 "#PWR0150" H 9350 5400 50  0001 C CNN
F 1 "+3.3V" V 9365 5678 50  0000 L CNN
F 2 "" H 9350 5550 50  0001 C CNN
F 3 "" H 9350 5550 50  0001 C CNN
	1    9350 5550
	0    -1   -1   0   
$EndComp
$Comp
L Connector_Generic:Conn_02x04_Odd_Even J2
U 1 1
P 1900 4050
F 0 "J2" H 1950 4367 50  0000 C CNN
F 1 "Conn_02x04_Odd_Even" H 1950 4276 50  0000 C CNN
F 2 "Connector_PinHeader_2.54mm:PinHeader_2x04_P2.54mm_Vertical" H 1900 4050 50  0001 C CNN
F 3 "~" H 1900 4050 50  0001 C CNN
	1    1900 4050
	1    0    0    -1  
$EndComp
$Comp
L power:GND #PWR0151
U 1 1
P 2200 4150
F 0 "#PWR0151" H 2200 3900 50  0001 C CNN
F 1 "GND" V 2205 4022 50  0000 R CNN
F 2 "" H 2200 4150 50  0001 C CNN
F 3 "" H 2200 4150 50  0001 C CNN
	1    2200 4150
	0    -1   -1   0   
$EndComp
$Comp
L power:GND #PWR0152
U 1 1
P 1700 4250
F 0 "#PWR0152" H 1700 4000 50  0001 C CNN
F 1 "GND" V 1705 4122 50  0000 R CNN
F 2 "" H 1700 4250 50  0001 C CNN
F 3 "" H 1700 4250 50  0001 C CNN
	1    1700 4250
	0    1    1    0   
$EndComp
$Comp
L power:VCC #PWR0153
U 1 1
P 1700 4150
F 0 "#PWR0153" H 1700 4000 50  0001 C CNN
F 1 "VCC" V 1718 4277 50  0000 L CNN
F 2 "" H 1700 4150 50  0001 C CNN
F 3 "" H 1700 4150 50  0001 C CNN
	1    1700 4150
	0    -1   -1   0   
$EndComp
$Comp
L power:VCC #PWR0154
U 1 1
P 2200 4250
F 0 "#PWR0154" H 2200 4100 50  0001 C CNN
F 1 "VCC" V 2217 4378 50  0000 L CNN
F 2 "" H 2200 4250 50  0001 C CNN
F 3 "" H 2200 4250 50  0001 C CNN
	1    2200 4250
	0    1    1    0   
$EndComp
$Comp
L Connector_Generic:Conn_01x03 J3
U 1 1
P 2050 4900
F 0 "J3" H 2130 4942 50  0000 L CNN
F 1 "Conn_01x03" H 2130 4851 50  0000 L CNN
F 2 "Connector_PinHeader_2.54mm:PinHeader_1x03_P2.54mm_Vertical" H 2050 4900 50  0001 C CNN
F 3 "~" H 2050 4900 50  0001 C CNN
	1    2050 4900
	1    0    0    -1  
$EndComp
$Comp
L power:VCC #PWR0155
U 1 1
P 1850 4800
F 0 "#PWR0155" H 1850 4650 50  0001 C CNN
F 1 "VCC" H 1867 4973 50  0000 C CNN
F 2 "" H 1850 4800 50  0001 C CNN
F 3 "" H 1850 4800 50  0001 C CNN
	1    1850 4800
	1    0    0    -1  
$EndComp
$Comp
L power:+12V #PWR0156
U 1 1
P 1850 5000
F 0 "#PWR0156" H 1850 4850 50  0001 C CNN
F 1 "+12V" H 1865 5173 50  0000 C CNN
F 2 "" H 1850 5000 50  0001 C CNN
F 3 "" H 1850 5000 50  0001 C CNN
	1    1850 5000
	-1   0    0    1   
$EndComp
$Comp
L power:VD #PWR0157
U 1 1
P 1850 4900
F 0 "#PWR0157" H 1850 4750 50  0001 C CNN
F 1 "VD" V 1868 5027 50  0000 L CNN
F 2 "" H 1850 4900 50  0001 C CNN
F 3 "" H 1850 4900 50  0001 C CNN
	1    1850 4900
	0    -1   -1   0   
$EndComp
$Comp
L power:VD #PWR0158
U 1 1
P 10150 3250
F 0 "#PWR0158" H 10150 3100 50  0001 C CNN
F 1 "VD" H 10167 3423 50  0000 C CNN
F 2 "" H 10150 3250 50  0001 C CNN
F 3 "" H 10150 3250 50  0001 C CNN
	1    10150 3250
	1    0    0    -1  
$EndComp
$Comp
L power:VD #PWR0159
U 1 1
P 10000 1400
F 0 "#PWR0159" H 10000 1250 50  0001 C CNN
F 1 "VD" H 10017 1573 50  0000 C CNN
F 2 "" H 10000 1400 50  0001 C CNN
F 3 "" H 10000 1400 50  0001 C CNN
	1    10000 1400
	1    0    0    -1  
$EndComp
Wire Wire Line
	9450 1400 10000 1400
Wire Wire Line
	9600 3250 10150 3250
Wire Wire Line
	9150 3250 9150 3000
Connection ~ 9150 3250
Wire Wire Line
	9150 3250 9300 3250
Wire Wire Line
	9000 1400 9000 1050
Connection ~ 9000 1400
Wire Wire Line
	9000 1400 9150 1400
$Comp
L Connector_Generic:Conn_01x12 J9
U 1 1
P 11000 2950
F 0 "J9" V 11100 2600 50  0000 L CNN
F 1 "double_usb" V 11080 2851 50  0000 L CNN
F 2 "double_usb:DUAL_USB_2.0_TYPE-A" H 11000 2950 50  0001 C CNN
F 3 "~" H 11000 2950 50  0001 C CNN
	1    11000 2950
	1    0    0    -1  
$EndComp
Wire Wire Line
	10800 3250 10800 3350
Connection ~ 10800 3350
Connection ~ 10800 3450
Wire Wire Line
	10800 3450 10800 3550
Wire Wire Line
	8600 4700 10750 4700
NoConn ~ 10800 3050
NoConn ~ 10800 2950
NoConn ~ 10800 2550
NoConn ~ 10800 2650
Wire Wire Line
	10800 1050 10800 1850
Wire Wire Line
	9000 1050 10800 1050
Wire Wire Line
	9150 3000 10700 3000
Wire Wire Line
	8600 2850 10500 2850
Wire Wire Line
	10800 3350 10800 3450
$Comp
L Mechanical:MountingHole H1
U 1 1
P 2700 6400
F 0 "H1" H 2800 6446 50  0000 L CNN
F 1 "MountingHole" H 2800 6355 50  0000 L CNN
F 2 "MountingHole:MountingHole_2.7mm_M2.5" H 2700 6400 50  0001 C CNN
F 3 "~" H 2700 6400 50  0001 C CNN
	1    2700 6400
	1    0    0    -1  
$EndComp
$Comp
L Mechanical:MountingHole H3
U 1 1
P 3300 6400
F 0 "H3" H 3400 6446 50  0000 L CNN
F 1 "MountingHole" H 3400 6355 50  0000 L CNN
F 2 "MountingHole:MountingHole_2.7mm_M2.5" H 3300 6400 50  0001 C CNN
F 3 "~" H 3300 6400 50  0001 C CNN
	1    3300 6400
	1    0    0    -1  
$EndComp
$Comp
L Mechanical:MountingHole H2
U 1 1
P 2700 6800
F 0 "H2" H 2800 6846 50  0000 L CNN
F 1 "MountingHole" H 2800 6755 50  0000 L CNN
F 2 "MountingHole:MountingHole_2.7mm_M2.5" H 2700 6800 50  0001 C CNN
F 3 "~" H 2700 6800 50  0001 C CNN
	1    2700 6800
	1    0    0    -1  
$EndComp
$Comp
L Mechanical:MountingHole H4
U 1 1
P 3300 6850
F 0 "H4" H 3400 6896 50  0000 L CNN
F 1 "MountingHole" H 3400 6805 50  0000 L CNN
F 2 "MountingHole:MountingHole_2.7mm_M2.5" H 3300 6850 50  0001 C CNN
F 3 "~" H 3300 6850 50  0001 C CNN
	1    3300 6850
	1    0    0    -1  
$EndComp
Wire Wire Line
	10800 2850 11150 2850
Wire Wire Line
	11150 2850 11150 1850
Wire Wire Line
	11150 1850 10800 1850
Wire Wire Line
	10500 2850 10500 3150
Wire Wire Line
	10500 3150 10800 3150
Wire Wire Line
	10700 3000 10700 2450
Wire Wire Line
	10700 2450 10800 2450
Wire Wire Line
	10800 2750 10750 2750
Wire Wire Line
	10750 2750 10750 4700
$Comp
L Connector_Generic:Conn_01x02 J10
U 1 1
P 3550 4450
F 0 "J10" H 3630 4442 50  0000 L CNN
F 1 "Conn_01x02" H 3630 4351 50  0000 L CNN
F 2 "Connector_PinHeader_2.54mm:PinHeader_1x02_P2.54mm_Vertical" H 3550 4450 50  0001 C CNN
F 3 "~" H 3550 4450 50  0001 C CNN
	1    3550 4450
	1    0    0    -1  
$EndComp
Text Label 1750 1450 0    50   ~ 0
gnd_pi
Text Label 1750 1750 0    50   ~ 0
gnd_pi
Text Label 1750 2250 0    50   ~ 0
gnd_pi
Text Label 1750 2450 0    50   ~ 0
gnd_pi
Text Label 1250 2750 2    50   ~ 0
gnd_pi
Text Label 1250 2050 2    50   ~ 0
gnd_pi
Text Label 1250 1250 2    50   ~ 0
gnd_pi
Text Label 3350 4450 2    50   ~ 0
gnd_pi
$Comp
L power:GND #PWR0105
U 1 1
P 3350 4550
F 0 "#PWR0105" H 3350 4300 50  0001 C CNN
F 1 "GND" H 3355 4377 50  0000 C CNN
F 2 "" H 3350 4550 50  0001 C CNN
F 3 "" H 3350 4550 50  0001 C CNN
	1    3350 4550
	1    0    0    -1  
$EndComp
$Comp
L Connector:Jack-DC J11
U 1 1
P 1650 5800
F 0 "J11" H 1707 6125 50  0000 C CNN
F 1 "Jack-DC" H 1707 6034 50  0000 C CNN
F 2 "Connector_BarrelJack:BarrelJack_Horizontal" H 1700 5760 50  0001 C CNN
F 3 "~" H 1700 5760 50  0001 C CNN
	1    1650 5800
	1    0    0    -1  
$EndComp
$Comp
L power:VCC #PWR0106
U 1 1
P 1950 5700
F 0 "#PWR0106" H 1950 5550 50  0001 C CNN
F 1 "VCC" H 1967 5873 50  0000 C CNN
F 2 "" H 1950 5700 50  0001 C CNN
F 3 "" H 1950 5700 50  0001 C CNN
	1    1950 5700
	1    0    0    -1  
$EndComp
$Comp
L power:GND #PWR0107
U 1 1
P 1950 5900
F 0 "#PWR0107" H 1950 5650 50  0001 C CNN
F 1 "GND" H 1955 5727 50  0000 C CNN
F 2 "" H 1950 5900 50  0001 C CNN
F 3 "" H 1950 5900 50  0001 C CNN
	1    1950 5900
	1    0    0    -1  
$EndComp
Text Label 1750 1050 0    50   ~ 0
gnd_pi
$Comp
L Mechanical:MountingHole H5
U 1 1
P 4200 6400
F 0 "H5" H 4300 6446 50  0000 L CNN
F 1 "MountingHole" H 4300 6355 50  0000 L CNN
F 2 "MountingHole:MountingHole_2.7mm_M2.5" H 4200 6400 50  0001 C CNN
F 3 "~" H 4200 6400 50  0001 C CNN
	1    4200 6400
	1    0    0    -1  
$EndComp
$Comp
L Connector_Generic:Conn_01x04 GPS1
U 1 1
P 5250 4900
F 0 "GPS1" H 5330 4892 50  0000 L CNN
F 1 "Conn_01x04" H 5330 4801 50  0000 L CNN
F 2 "Connector_PinSocket_2.54mm:PinSocket_1x04_P2.54mm_Vertical" H 5250 4900 50  0001 C CNN
F 3 "~" H 5250 4900 50  0001 C CNN
	1    5250 4900
	1    0    0    -1  
$EndComp
NoConn ~ 1750 2750
NoConn ~ 1750 2650
NoConn ~ 1750 2550
NoConn ~ 1750 2350
NoConn ~ 1750 2150
NoConn ~ 1750 2050
NoConn ~ 1750 1950
NoConn ~ 1750 1850
NoConn ~ 1750 1650
NoConn ~ 1750 1550
NoConn ~ 1750 1350
NoConn ~ 1250 1350
NoConn ~ 1250 1450
NoConn ~ 1250 1550
NoConn ~ 1250 1950
NoConn ~ 1250 2150
NoConn ~ 1250 2250
NoConn ~ 1250 2350
NoConn ~ 1250 2450
NoConn ~ 1250 2550
NoConn ~ 1250 2650
$Comp
L power:+3.3V #PWR0104
U 1 1
P 5050 4800
F 0 "#PWR0104" H 5050 4650 50  0001 C CNN
F 1 "+3.3V" H 5065 4973 50  0000 C CNN
F 2 "" H 5050 4800 50  0001 C CNN
F 3 "" H 5050 4800 50  0001 C CNN
	1    5050 4800
	1    0    0    -1  
$EndComp
$Comp
L power:GND #PWR0108
U 1 1
P 5050 5100
F 0 "#PWR0108" H 5050 4850 50  0001 C CNN
F 1 "GND" H 5055 4927 50  0000 C CNN
F 2 "" H 5050 5100 50  0001 C CNN
F 3 "" H 5050 5100 50  0001 C CNN
	1    5050 5100
	1    0    0    -1  
$EndComp
$Comp
L Connector_Generic:Conn_01x03 RX_GPS1
U 1 1
P 7100 4650
F 0 "RX_GPS1" H 7180 4692 50  0000 L CNN
F 1 "Conn_01x03" H 7180 4601 50  0000 L CNN
F 2 "Connector_PinHeader_2.54mm:PinHeader_1x03_P2.54mm_Vertical" H 7100 4650 50  0001 C CNN
F 3 "~" H 7100 4650 50  0001 C CNN
	1    7100 4650
	1    0    0    -1  
$EndComp
$Comp
L Connector_Generic:Conn_01x01 RX_Nano_1
U 1 1
P 7100 4450
F 0 "RX_Nano_1" H 7180 4492 50  0000 L CNN
F 1 "Conn_01x01" H 7180 4401 50  0000 L CNN
F 2 "Connector_PinHeader_2.54mm:PinHeader_1x01_P2.54mm_Vertical" H 7100 4450 50  0001 C CNN
F 3 "~" H 7100 4450 50  0001 C CNN
	1    7100 4450
	1    0    0    -1  
$EndComp
$Comp
L Connector_Generic:Conn_01x01 TX_Nano_1
U 1 1
P 7100 4850
F 0 "TX_Nano_1" H 7180 4892 50  0000 L CNN
F 1 "Conn_01x01" H 7180 4801 50  0000 L CNN
F 2 "Connector_PinHeader_2.54mm:PinHeader_1x01_P2.54mm_Vertical" H 7100 4850 50  0001 C CNN
F 3 "~" H 7100 4850 50  0001 C CNN
	1    7100 4850
	1    0    0    -1  
$EndComp
$Comp
L Connector_Generic:Conn_01x01 RX_Nano_2
U 1 1
P 7100 5300
F 0 "RX_Nano_2" H 7180 5342 50  0000 L CNN
F 1 "Conn_01x01" H 7180 5251 50  0000 L CNN
F 2 "Connector_PinHeader_2.54mm:PinHeader_1x01_P2.54mm_Vertical" H 7100 5300 50  0001 C CNN
F 3 "~" H 7100 5300 50  0001 C CNN
	1    7100 5300
	1    0    0    -1  
$EndComp
$Comp
L Connector_Generic:Conn_01x01 TX_Nano_2
U 1 1
P 7100 5700
F 0 "TX_Nano_2" H 7180 5742 50  0000 L CNN
F 1 "Conn_01x01" H 7180 5651 50  0000 L CNN
F 2 "Connector_PinHeader_2.54mm:PinHeader_1x01_P2.54mm_Vertical" H 7100 5700 50  0001 C CNN
F 3 "~" H 7100 5700 50  0001 C CNN
	1    7100 5700
	1    0    0    -1  
$EndComp
$Comp
L Connector_Generic:Conn_01x03 TX_GPS1
U 1 1
P 7100 5500
F 0 "TX_GPS1" H 7180 5542 50  0000 L CNN
F 1 "Conn_01x03" H 7180 5451 50  0000 L CNN
F 2 "Connector_PinHeader_2.54mm:PinHeader_1x03_P2.54mm_Vertical" H 7100 5500 50  0001 C CNN
F 3 "~" H 7100 5500 50  0001 C CNN
	1    7100 5500
	1    0    0    -1  
$EndComp
Text Label 5050 4900 2    50   ~ 0
rx_gps
Text Label 5050 5000 2    50   ~ 0
tx_gps
Text Label 6900 4650 2    50   ~ 0
rx_gps
Text Label 6900 5500 2    50   ~ 0
tx_gps
Text Label 6900 5400 2    50   ~ 0
UART_RX
Text Label 6900 5600 2    50   ~ 0
UART_TX
Text Label 6900 4750 2    50   ~ 0
UART_TX
Text Label 6900 4550 2    50   ~ 0
UART_RX
Text Label 1250 1750 2    50   ~ 0
UART_TX_NanopiM4
Text Label 1250 1850 2    50   ~ 0
UART_RX_NanopiM4
Text Label 6900 4450 2    50   ~ 0
UART_RX_NanopiM4
Text Label 6900 4850 2    50   ~ 0
UART_TX_NanopiM4
Text Label 6900 5300 2    50   ~ 0
UART_RX_NanopiM4
Text Label 6900 5700 2    50   ~ 0
UART_TX_NanopiM4
$Comp
L Mechanical:MountingHole H6
U 1 1
P 4250 6850
F 0 "H6" H 4350 6896 50  0000 L CNN
F 1 "MountingHole" H 4350 6805 50  0000 L CNN
F 2 "MountingHole:MountingHole_2.7mm_M2.5" H 4250 6850 50  0001 C CNN
F 3 "~" H 4250 6850 50  0001 C CNN
	1    4250 6850
	1    0    0    -1  
$EndComp
$Comp
L Mechanical:MountingHole H7
U 1 1
P 4250 7150
F 0 "H7" H 4350 7196 50  0000 L CNN
F 1 "MountingHole" H 4350 7105 50  0000 L CNN
F 2 "MountingHole:MountingHole_2.7mm_M2.5" H 4250 7150 50  0001 C CNN
F 3 "~" H 4250 7150 50  0001 C CNN
	1    4250 7150
	1    0    0    -1  
$EndComp
$EndSCHEMATC
